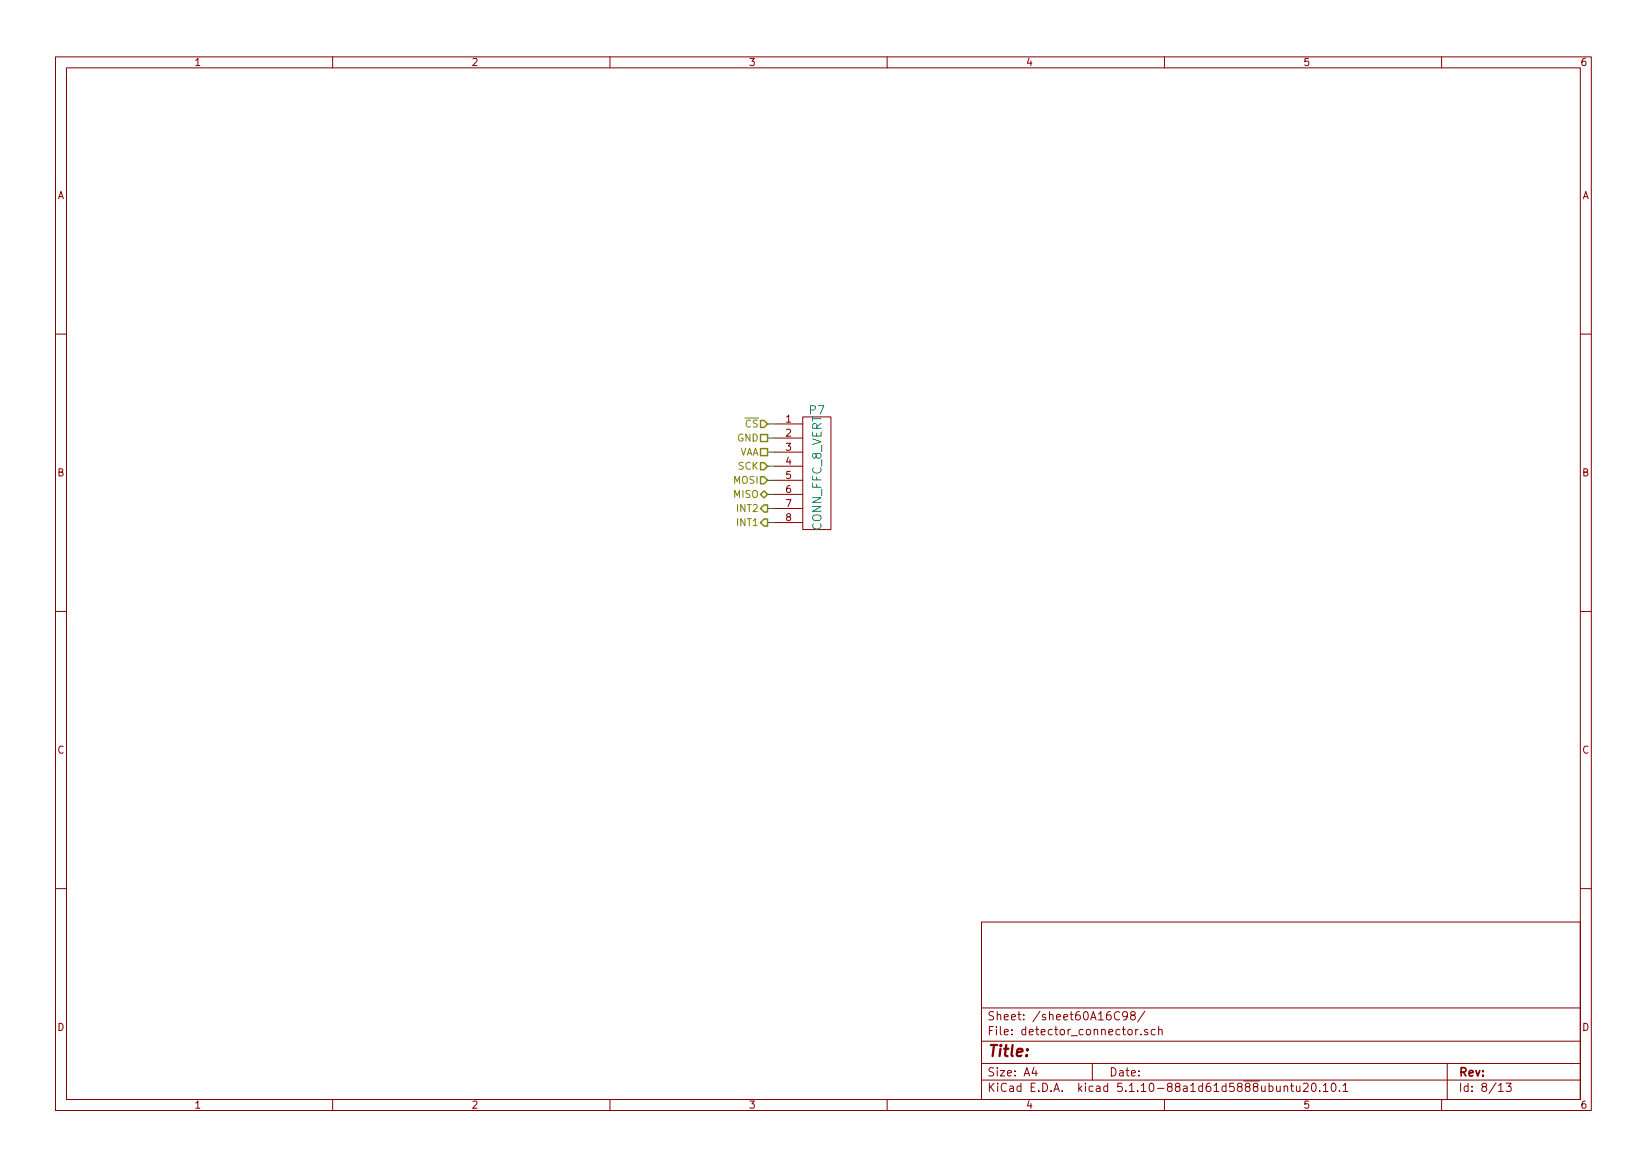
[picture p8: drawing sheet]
<svg xmlns="http://www.w3.org/2000/svg" width="297mm" height="210mm" viewBox="0 0 297 210" stroke-linecap="round" stroke-linejoin="round" font-family="sans-serif">
<g fill="none" stroke="#840000" stroke-width=".18">
<path d="M10 10.3h277v189.9h-277zM12 12.2h273v186.1h-273zM60 10.3v1.9M110 10.3v1.9M160 10.3v1.9M210 10.3v1.9M260 10.3v1.9M10 60.2h2M139.7 76.4h5.1M139.7 79h5.1M144.8 75.2h5.1v20.3h-5.1zM285 60.2h2"/>
<path d="M139.7 81.5h5.1M139.7 84.1h5.1M139.7 86.6h5.1M139.7 89.1h5.1M139.7 91.7h5.1M139.7 94.2h5.1M10 110.3h2M285 110.3h2M10 160.2h2M177 166.3h108v32h-108zM285 160.2h2M60 198.3v1.9"/>
<path d="M110 198.3v1.9M160 198.3v1.9M177 194.8h108M177 191.8h108M177 187.8h108M177 181.8h108M186.5 192.5l-.4 1h1M186.8 193v1M197 191.8v3M201.9 182.6a.7 .7 0 0 0-.9 .2 .7 .7 0 0 0 .1 .9 .55 .55 0 0 0 .8 .1M203.3 183.1l-.3 .3-.4-.1-.1-.2v-.4l.1-.2 .4-.1 .3 .2a1.19 1.19 0 0 1-.3 1.2l-.4 .1M204.2 183.1l-.2-.2v-.3l.2-.2 .4 .1 .1 .2-.1 .3-.6 .1-.1 .3 .1 .4 .2 .1 .4-.1 .1-.2v-.2l-.2-.3"/>
<path d="M204.8 185.6v1M205.3 185.6l-.5 .3M205.8 186.5v.1M206.5 182.3l-1.3 2M207 185.7l-.4-.1-.2 .2 .1 .2 .5 .2v.3h-.6M208.3 185.7l-.4-.1-.3 .3 .1 .6 .2 .1 .4-.1M209 185.7l.2-.1 .3 .1 .1 .9M209 185.1v1.5M210 198.3v1.9M231.6 196l.2-.2 .4 .1v.9M231.6 195.8v1M232.7 195.8h.6"/>
<path d="M232.9 195.3v1.3l.4 .2M233.8 195.8l.1 .9 .3 .1 .2-.1M234.4 195.8v1M235.1 195.5l.6-.2 .2 .5-.9 1h.9M236.7 195.4l.2-.1a.86 .86 0 0 1 .1 1.5h-.1a1 1 0 0 1-.2-1.4zM238 196.7v.1M238.7 195.8l.4-.5v1.5M238.7 196.8h.8M240.3 195.4l.1-.1a.8 .8 0 0 1 .6 .8 .8 .8 0 0 1-.6 .7 1 1 0 0 1-.1-1.4zM241.6 196.7v.1M242.2 195.8l.4-.5v1.5M242.2 196.8h.9"/>
<path d="M260 198.3v1.9M261 191.8v6.5M270.3 195.8l.4-.5v1.5M270.3 196.8h.8M271.6 195.3h.9l-.4 .6 .4 .1v.7l-.2 .1-.7-.1"/>
</g>
<path d="M138.4 76.4h1.3M138.4 79h1.3M138.4 81.5h1.3M138.4 84.1h1.3M138.4 86.6h1.3M138.4 89.1h1.3M138.4 91.7h1.3M138.4 94.2h1.3" fill="none" stroke="#008400" stroke-width=".18"/>
<path d="M137.2 75.8h.6l.6 .6-.6 .7h-.6zM137.2 78.4h1.2v1.2h-1.2zM137.2 94.2l.6-.6h.6v1.3h-.6zM137.2 91.7l.6-.6h.6v1.2h-.6zM137.2 89.1l.6-.6 .6 .6-.6 .7zM137.2 86h.6l.6 .6-.6 .6h-.6zM137.2 83.4h.6l.6 .7-.6 .6h-.6zM137.2 80.9h1.2v1.3h-1.2z" fill="none" stroke="#848400" stroke-width=".25"/>
<text font-size="2.8" fill="#840000" x="178" y="190.5">Title:</text>
<g font-size="2.1" fill="#008484">
<text x="146" y="74.7">P7</text>
<text x="148.2" y="95.7" transform="rotate(-90 148.2 95.7)">CONN_FFC_8_VERT</text>
</g>
<g font-size="2.1" fill="#840000">
<text x="178" y="184">Sheet: /sheet60A16C98/</text>
<text x="178" y="186.7">File: detector_connector.sch</text>
<text x="178" y="196.9">KiCad E.D.A. kicad 5.1.10-88a1d61d5888ubuntu20.10.1</text>
<text x="178" y="194.1">Size: A4</text>
<text x="200" y="194.1">Date:</text>
<text x="263" y="194.1">Rev:</text>
<text x="263" y="196.9">Id: 8/13</text>
</g>
<g font-size="1.8" fill="#840000">
<text x="35" y="11.9">1</text>
<text x="85" y="11.9">2</text>
<text x="135" y="11.9">3</text>
<text x="185" y="11.9">4</text>
<text x="235" y="11.9">5</text>
<text x="285" y="11.9">6</text>
<text x="10.4" y="35.9">A</text>
<text x="285.4" y="35.9">A</text>
<text x="141.8" y="76.2">1</text>
<text x="141.8" y="78.7">2</text>
<text x="141.8" y="81.3">3</text>
<text x="141.8" y="83.8">4</text>
<text x="10.4" y="85.9">B</text>
<text x="141.8" y="86.4">5</text>
<text x="141.8" y="88.9">6</text>
<text x="285.4" y="85.9">B</text>
<text x="141.8" y="91.4">7</text>
<text x="141.8" y="94">8</text>
<text x="10.4" y="135.9">C</text>
<text x="285.4" y="135.9">C</text>
<text x="10.4" y="185.9">D</text>
<text x="285.4" y="185.9">D</text>
<text x="35" y="199.9">1</text>
<text x="85" y="199.9">2</text>
<text x="135" y="199.9">3</text>
<text x="185" y="199.9">4</text>
<text x="235" y="199.9">5</text>
<text x="285" y="199.9">6</text>
</g>
<g font-size="1.8" fill="#848400">
<text x="134.4" y="77.1">CS</text>
<text x="133" y="79.6">GND</text>
<text x="133.2" y="82.2">VAA</text>
<text x="132.4" y="89.8">MISO</text>
<text x="132.4" y="87.2">MOSI</text>
<text x="133.2" y="84.7">SCK</text>
<text x="133.1" y="94.9">INT1</text>
<text x="133.1" y="92.3">INT2</text>
</g>
</svg>
